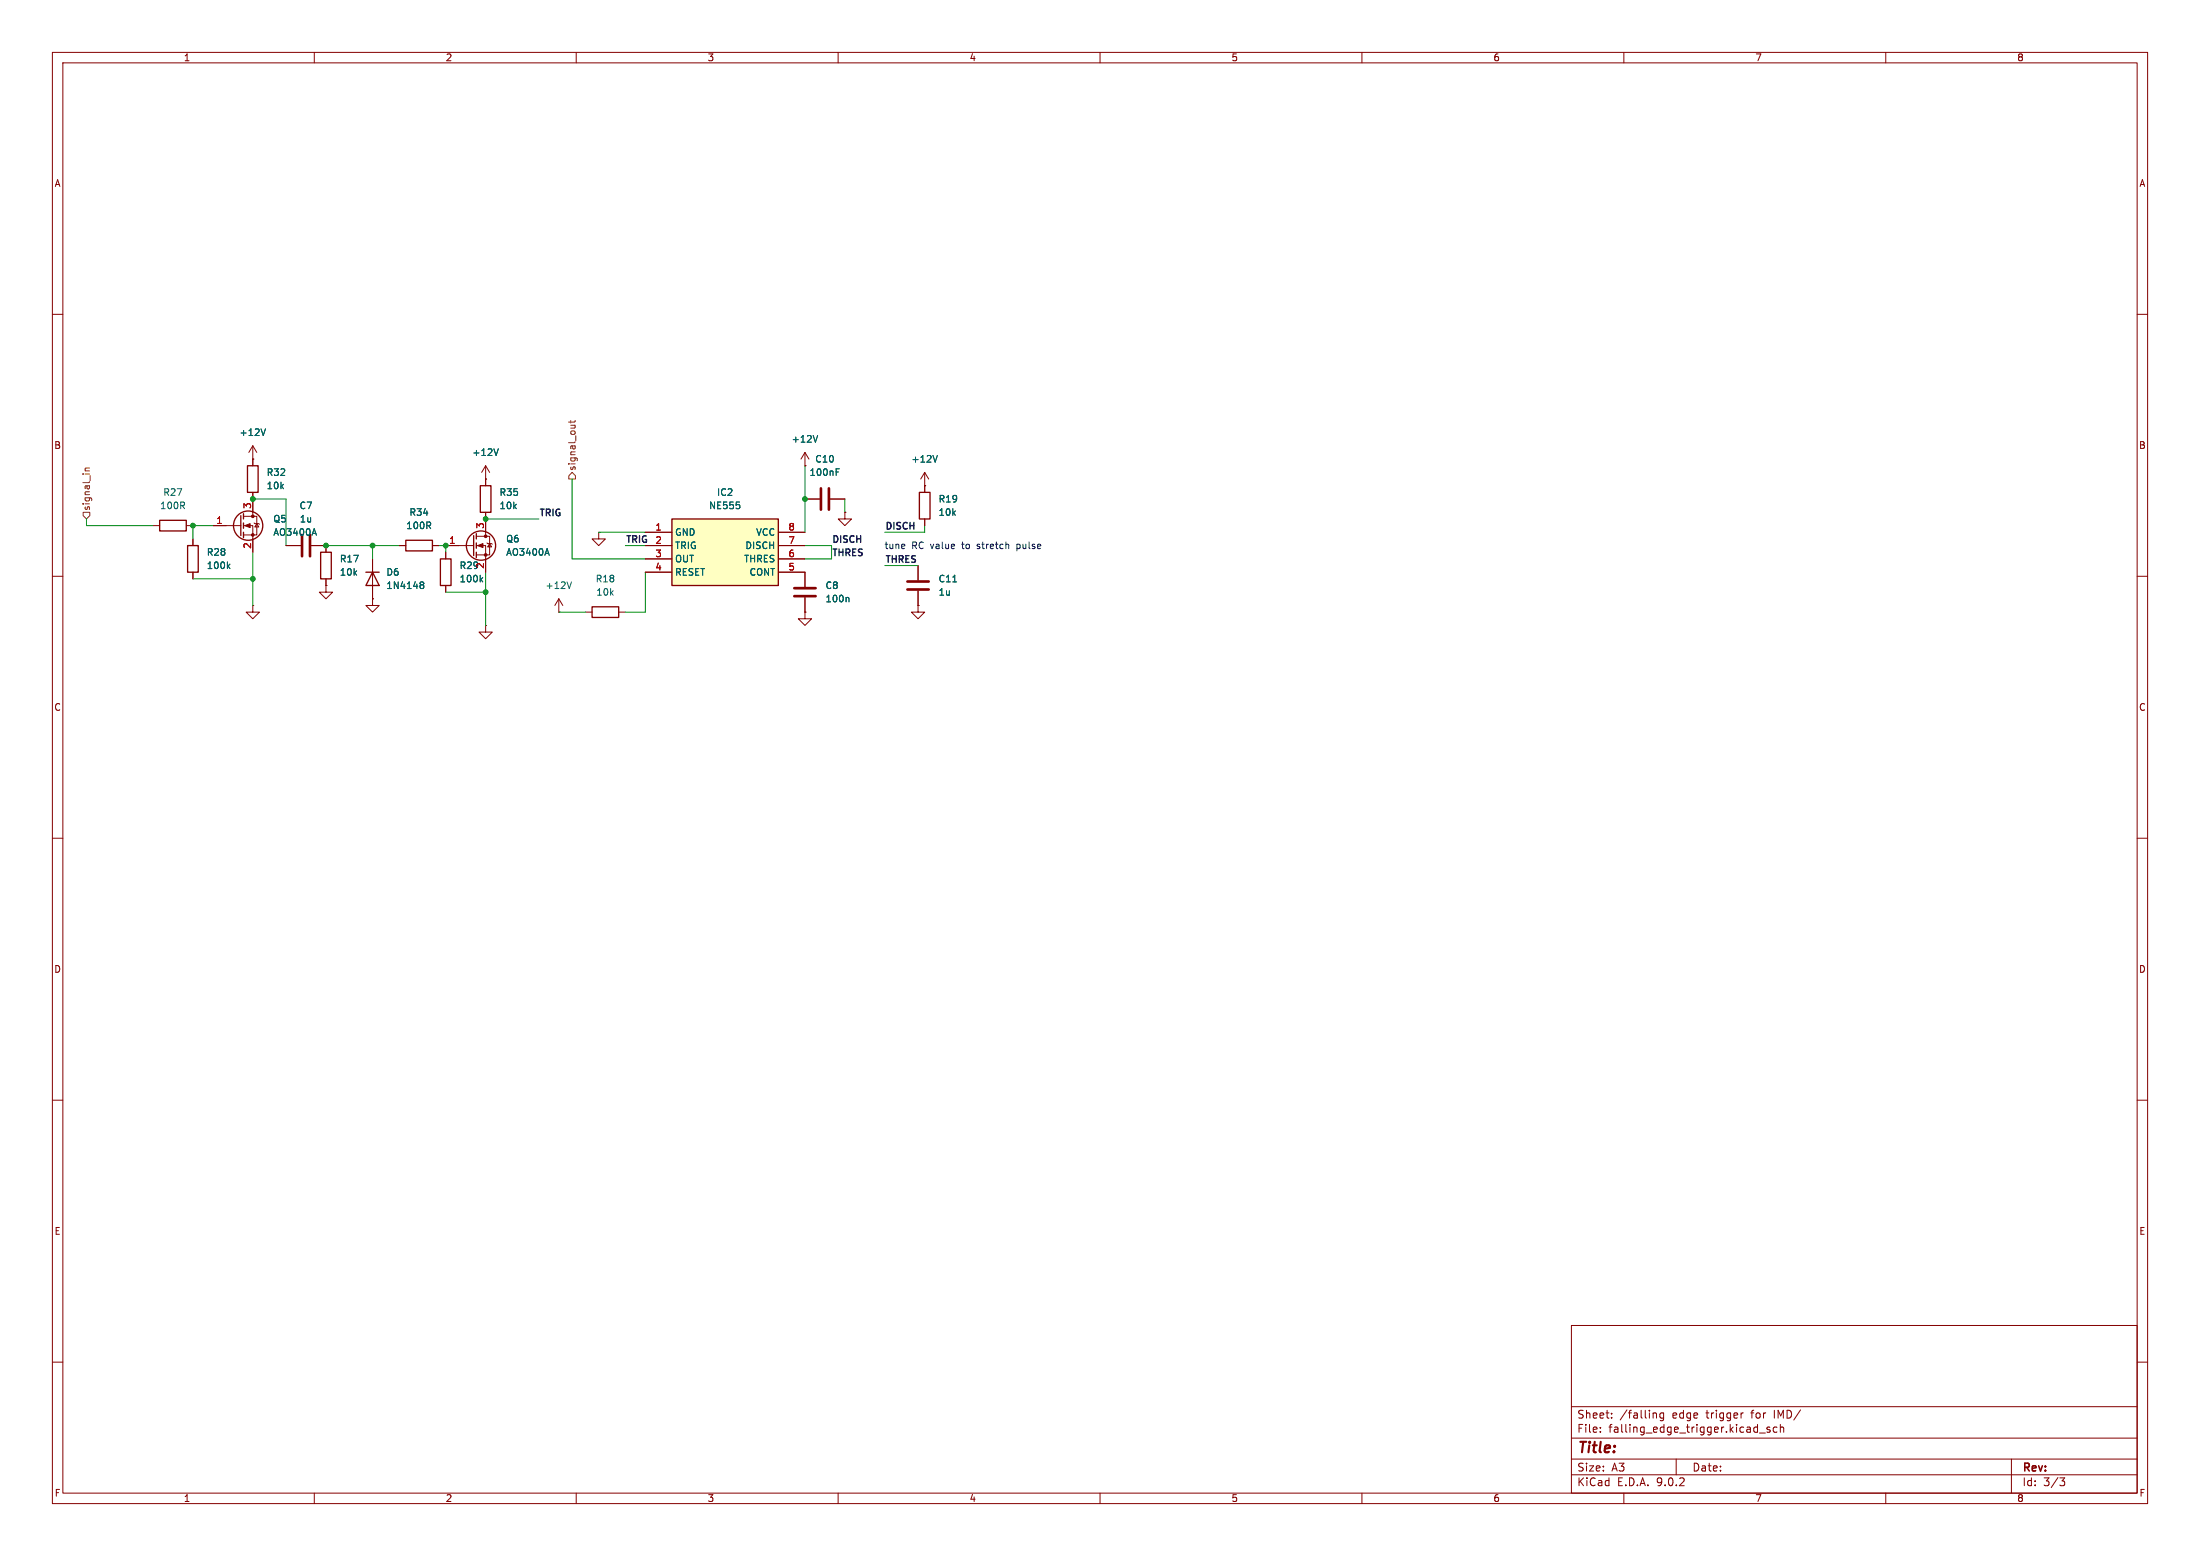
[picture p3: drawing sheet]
<svg xmlns="http://www.w3.org/2000/svg" width="420mm" height="297mm" viewBox="0 0 420 297" stroke-linecap="round" stroke-linejoin="round" font-family="sans-serif">
<g fill="none" stroke="#840000" stroke-width=".19">
<path d="M10 10h400v277h-400zM12 12h396v273h-396zM60 10v2M110 10v2M160 10v2M210 10v2M260 10v2M310 10v2M360 10v2M10 60h2M408 60h2M92.7 91.4h.1"/>
<path d="M92.7 88.9v3.8M92.7 97.8v1.3M92.7 88.9l.8 1.3M92.7 88.9l-.8 1.3M153.7 95.3h2.8M158.5 95.3h2.8M176.5 92.7h.1M176.5 90.2v3.8M176.5 99.1v1.2M176.5 90.2l-.7 1.2M176.5 90.2l.8 1.2M10 110h2"/>
<path d="M29.2 100.3h1.3M35.6 100.3h1.2M36.8 102.9v1.2M36.8 109.2v1.3M48.3 115.6v1.2h1.2l-1.2 1.3-1.3-1.3h1.3M48.3 115.6h.1M62.2 111.8v1.2h1.3l-1.3 1.3-1.2-1.3h1.2M62.2 111.8h.1M153.7 116.8v1.3h1.2l-1.2 1.3-1.3-1.3h1.3M153.7 116.8h.1M153.7 109.2v2.8M153.7 114v2.8"/>
<path d="M175.3 115.6v1.2h1.2l-1.2 1.3-1.3-1.3h1.3M175.3 115.6h.1M175.3 108v2.7M175.3 112.8v2.8M408 110h2M10 160h2M408 160h2M10 210h2M408 210h2M300 253h108v32h-108zM10 260h2M300 278.5h108"/>
<path d="M300 274.5h108M300 268.5h108M305.5 273.2v.2M305.5 272.5v.1M307.7 270.5v.2M307.7 269.8v.1M315.8 269.7l.4 .1v.1v.8M317.6 269.8l-.4-.1-.3 .3 .1 .6h.6M317.6 269.7v1.2l-.3 .3-.4-.1M320 278.5v3M332.8 269.7l-.3 .1M335.9 273.5h1.1"/>
<path d="M337.9 272.5l-.4-.1-.2 .2 .1 .2 .5 .2v.3h-.6M339.2 272.5l-.4-.1-.3 .3 .2 .6h.5M339.9 272.5l.2-.1 .3 .1 .1 .9M339.9 271.9v1.5M384 278.5v6.5M408 260h2M60 285v2M110 285v2M160 285v2M210 285v2M260 285v2M300 281.5h108"/>
<path d="M310 285v2M360 285v2M393.2 282.1h1l-.5 .6 .4 .1 .1 .5-.3 .3h-.5"/>
</g>
<path d="M156.7 93.2v4.1M158.2 93.2v4.1M151.6 112.3h4.1M151.6 113.8h4.1M173.2 111h4.1M173.2 112.5h4.1" fill="none" stroke="#840000" stroke-width=".51"/>
<path d="M95.1 85.7l-.4 1.2M159.6 90.1h.5M159.6 89.5h.6M178.9 86.9l-.4 1.3M43.5 108l.4 .5M43.9 107.7l-.5 .5M161.9 114l.2 .2v.7M181.9 111.1h.7" fill="none" stroke="#006464" stroke-width=".19"/>
<path d="M30.5 99.3h5.1v2h-5.1zM91.7 92.7h2v5.1h-2zM175.5 94h2v5.1h-2zM35.8 104.1h2v5.1h-2z" fill="none" stroke="#840000" stroke-width=".25"/>
<path d="M128.3 99.1h20.3v12.7h-20.3z" fill="#ffffc2"/>
<g fill="none" stroke="#840000" stroke-width=".25">
<path d="M46 98.4v3.8M46.5 98v1.1M46.5 99.8v1M47.2 88.9h2.1v5.1h-2.1zM128.3 99.1h20.3v12.7h-20.3zM46.5 101.6v1M61.2 105.4h2v5.1h-2zM69.8 109.2h2.6M71.1 109.2l1.3 2.6h-2.6zM77.5 103.1h5v2.1h-5zM84.1 106.7h2v5.1h-2zM90.4 102.2v3.8"/>
<path d="M90.9 101.9v1M90.9 103.6v1M90.9 105.4v1M113 115.8h5.1v2.1h-5.1z"/>
<circle cx="47.4" cy="100.3" r="2.79"/>
<circle cx="91.8" cy="104.1" r="2.79"/>
</g>
<g fill="none" stroke="#840000" stroke-width=".19">
<path d="M46.5 98.6h2.5v3.5h-2.5M48.3 87.6h.1M48.3 85.1v3.8M48.3 94v4.6M48.3 85.1l.7 1.3M48.3 85.1l-.8 1.3M48.5 99.8l1 .3M49 99.9l.4 .7h-.8zM92.7 91.4h.1M92.7 91.4v1.3M92.7 97.8v4.6M153.7 88.9h.1"/>
<path d="M153.7 86.4l-.8 1.2M153.7 86.4l.7 1.2M153.7 86.4v2.5M153.7 95.3h2.8M158.5 95.3h2.8M161.3 97.8v1.3h1.3l-1.3 1.2-1.3-1.2h1.3M161.3 97.8h.1M176.5 92.7h.1M176.5 92.7v1.3M176.5 99.1v1.2M36.8 102.9v1.2M36.8 109.2v1.3"/>
<path d="M40.6 100.3h5.4M46.5 100.3h1.8v5.1M54.6 104.1h2.8M59.4 104.1h2.8v1.3M62.2 111.8h.1M62.2 110.5v1.3M71.1 114.3v1.3h1.3l-1.3 1.2-1.3-1.2h1.3M71.1 114.3h.1M71.1 106.7v7.6M76.2 104.1h1.3M82.5 104.1h1.3M85.1 104.1h5.3"/>
<path d="M85.1 105.4v1.3M85.1 111.8v1.2M90.9 102.4h2.6v3.5h-2.6M90.9 104.1h1.8v5.1M92.7 119.4v1.3h1.3l-1.3 1.2-1.3-1.2h1.3M92.7 119.4h.1M93 103.6l1 .3M93.5 103.8l.4 .6h-.8zM106.7 116.8h.1M106.7 114.3l-.8 1.3M106.7 114.3l.7 1.3M106.7 114.3v2.5"/>
<path d="M111.8 116.8h1.2M114.3 101.6v1.3h1.3l-1.3 1.2-1.3-1.2h1.3M114.3 101.6h.1M118.1 116.8h1.3M123.2 101.6h5.1M123.2 104.1h5.1M123.2 106.7h5.1M123.2 109.2h5.1M148.6 101.6h5.1M148.6 104.1h5.1M148.6 106.7h5.1M148.6 109.2h5.1v2.8"/>
<path d="M153.7 116.8h.1M153.7 114v2.8M175.3 115.6h.1M175.3 108v2.7M175.3 112.8v2.8"/>
</g>
<g fill="none" stroke="#006464" stroke-width=".19">
<path d="M50.7 81.9l-.4 1.2M95.1 85.7l-.4 1.2M141.2 96.4v.6M156.1 83.1l-.4 1.3M159.6 90.1h.5M159.6 89.5h.6M178.9 86.9l-.4 1.3M43.5 108l.4 .5M43.9 107.7l-.5 .5M60 100.9l.4 1.3M80.3 111.6h.1M80.3 111.1h.4l.1 .1 .1 .2-.2 .2"/>
<path d="M80.4 111.6h.3M80.4 111.6l-.1 .1M80.7 111.6l.2 .3-.1 .3-.1 .1h-.4M91.8 110.6l.4 .5M92.2 110.2l-.5 .5M104.4 104.7l.5 1.3M109.1 111.1l-.4 1.2M161.9 114l.2 .2v.7M181.9 111.1h.7"/>
</g>
<g fill="#840000" stroke="#840000" stroke-width=".19">
<path d="M91.2 104.1l1-.3v.7z"/>
<path d="M46.7 100.3l1.1-.4v.8z"/>
<circle cx="92.7" cy="102.4" r=".25"/>
<circle cx="92.7" cy="105.9" r=".25"/>
<circle cx="48.3" cy="98.6" r=".25"/>
<circle cx="48.3" cy="102.1" r=".25"/>
</g>
<path d="M57.7 102.1v4.1M59.2 102.1v4.1" fill="none" stroke="#840000" stroke-width=".51"/>
<path d="M15.9 97.8h1.2v.6l-.6 .7-.6-.7zM16.2 89.9h.9M17.1 89.3l-.8 .1-.1 .3 .2 .2M109 81.2h.8M109 80.3v.4M109.2 90.2l.7 .6v.6h-1.3v-.6zM109.7 81.2l.1 .2M109.8 80.3l-.2 .3h-1.1" fill="none" stroke="#725600" stroke-width=".19"/>
<g fill="none" stroke="#009600" stroke-width=".19">
<path d="M16.5 99.1v1.2h12.7M48.3 95.3h6.3v8.8M92.7 99.1h10.2M109.2 91.4v15.3h14M153.7 88.9v12.7M161.3 95.3v2.5M36.8 110.5h11.5M40.6 100.3h-3.8v2.6M48.3 105.4v10.2M62.2 104.1h14M71.1 104.1v2.6M83.8 104.1h1.3v1.3"/>
<path d="M85.1 113h7.6M92.7 109.2v10.2M106.7 116.8h5.1M114.3 101.6h8.9M119.4 104.1h3.8M123.2 109.2v7.6h-3.8M153.7 104.1h5v2.6h-5M168.9 108h6.4M176.5 100.3v1.3h-7.6"/>
</g>
<path d="M194.1 103.9v1.2M194.1 104.7h.2M194.3 103.9h-.2" fill="none" stroke="#0000c2" stroke-width=".19"/>
<g fill="#009600" stroke="#009600" stroke-width=".19">
<circle cx="153.7" cy="95.3" r=".46"/>
<circle cx="92.7" cy="99.1" r=".46"/>
<circle cx="71.1" cy="104.1" r=".46"/>
<circle cx="85.1" cy="104.1" r=".46"/>
<circle cx="92.7" cy="113" r=".46"/>
<circle cx="62.2" cy="104.1" r=".46"/>
<circle cx="48.3" cy="95.3" r=".46"/>
<circle cx="36.8" cy="100.3" r=".46"/>
<circle cx="48.3" cy="110.5" r=".46"/>
</g>
<text font-size="2.8" fill="#840000" x="301" y="277.9">Title:</text>
<g font-size="2.1" fill="#840000">
<text x="301" y="273.7">File:</text>
<text x="301" y="271">Sheet:</text>
<text x="307.1" y="273.7">falling_edge_trigger.kicad_sch</text>
<text x="309.2" y="271">/falling</text>
<text x="319.3" y="271">edge</text>
<text x="325.9" y="271">trigger</text>
<text x="334.6" y="271">for</text>
<text x="339.1" y="271">IMD/</text>
<text x="301" y="281.1">Size:</text>
<text x="307.6" y="281.1">A3</text>
<text x="323" y="281.1">Date:</text>
<text x="386" y="281.3">Rev:</text>
<text x="301" y="283.9">KiCad</text>
<text x="308.7" y="283.9">E.D.A.</text>
<text x="316.3" y="283.9">9.0.2</text>
<text x="386" y="283.9">Id:</text>
<text x="390.1" y="283.9">3/3</text>
</g>
<g font-size="1.8" fill="#840000">
<text x="35" y="11.9">1</text>
<text x="85" y="11.9">2</text>
<text x="135" y="11.9">3</text>
<text x="185" y="11.9">4</text>
<text x="235" y="11.9">5</text>
<text x="285" y="11.9">6</text>
<text x="335" y="11.9">7</text>
<text x="385" y="11.9">8</text>
<text x="10.3" y="35.9">A</text>
<text x="408.3" y="35.9">A</text>
<text x="10.3" y="85.9">B</text>
<text x="408.2" y="85.9">B</text>
<text x="10.3" y="135.9">C</text>
<text x="408.2" y="135.9">C</text>
<text x="10.3" y="185.9">D</text>
<text x="408.2" y="185.9">D</text>
<text x="10.3" y="235.9">E</text>
<text x="408.3" y="235.9">E</text>
<text x="10.3" y="285.9">F</text>
<text x="35" y="286.9">1</text>
<text x="85" y="286.9">2</text>
<text x="135" y="286.9">3</text>
<text x="185" y="286.9">4</text>
<text x="235" y="286.9">5</text>
<text x="285" y="286.9">6</text>
<text x="335" y="286.9">7</text>
<text x="385" y="286.9">8</text>
<text x="408.3" y="285.9">F</text>
</g>
<g font-size="1.8" fill="#006464">
<text x="45.6" y="83.4">+12V</text>
<text x="90.1" y="87.2">+12V</text>
<text x="151" y="84.7">+12V</text>
<text x="155.5" y="88.5">C10</text>
<text x="173.9" y="88.5">+12V</text>
<text x="31.1" y="94.8">R27</text>
<text x="50.8" y="93.6">10k</text>
<text x="50.8" y="91">R32</text>
<text x="95.3" y="94.8">R35</text>
<text x="136.8" y="94.8">IC2</text>
<text x="154.4" y="91">100nF</text>
<text x="30.5" y="97.4">100R</text>
<text x="52.1" y="99.9">Q5</text>
<text x="57.1" y="97.4">C7</text>
<text x="57.1" y="99.9">1u</text>
<text x="77.5" y="101.2">100R</text>
<text x="78.1" y="98.7">R34</text>
<text x="95.3" y="97.4">10k</text>
<text x="135.3" y="97.4">NE555</text>
<text x="179.1" y="98.7">10k</text>
<text x="179.1" y="96.1">R19</text>
<text x="39.4" y="106.3">R28</text>
<text x="52.1" y="102.5">AO3400A</text>
<text x="64.8" y="107.5">R17</text>
<text x="96.5" y="106.3">AO3400A</text>
<text x="96.5" y="103.7">Q6</text>
<text x="128.8" y="102.5">GND</text>
<text x="128.8" y="105">TRIG</text>
<text x="128.8" y="107.5">OUT</text>
<text x="142" y="107.5">THRES</text>
<text x="142.2" y="105">DISCH</text>
<text x="144.3" y="102.5">VCC</text>
<text x="39.4" y="108.8">100k</text>
<text x="64.8" y="110.1">10k</text>
<text x="73.7" y="110.1">D6</text>
<text x="73.7" y="112.6">1N4148</text>
<text x="87.6" y="108.8">R29</text>
<text x="87.6" y="111.4">100k</text>
<text x="104" y="112.6">+12V</text>
<text x="113.6" y="111.4">R18</text>
<text x="113.7" y="113.9">10k</text>
<text x="128.8" y="110.1">RESET</text>
<text x="143" y="110.1">CONT</text>
<text x="157.5" y="112.6">C8</text>
<text x="179.1" y="113.9">1u</text>
<text x="179.1" y="111.4">C11</text>
<text x="157.5" y="115.2">100n</text>
</g>
<g font-size="1.8" fill="#725600">
<text x="110.1" y="90" transform="rotate(-90 110.1 90)">signal_out</text>
<text x="17.4" y="97.6" transform="rotate(-90 17.4 97.6)">signal_in</text>
</g>
<g font-size="1.8" fill="#a90000">
<text x="41.2" y="100.1">1</text>
<text x="48" y="97.2" transform="rotate(-90 48 97.2)">3</text>
<text x="92.5" y="101" transform="rotate(-90 92.5 101)">3</text>
<text x="125" y="101.3">1</text>
<text x="150.4" y="101.3">8</text>
<text x="48" y="104.8" transform="rotate(-90 48 104.8)">2</text>
<text x="85.7" y="103.9">1</text>
<text x="125" y="103.9">2</text>
<text x="125" y="106.4">3</text>
<text x="150.4" y="103.9">7</text>
<text x="150.4" y="106.4">6</text>
<text x="92.5" y="108.7" transform="rotate(-90 92.5 108.7)">2</text>
<text x="125" y="109">4</text>
<text x="150.4" y="109">5</text>
</g>
<g font-size="1.8" fill="#0f0f0f">
<text x="102.9" y="98.6">TRIG</text>
<text x="168.9" y="101.2">DISCH</text>
<text x="119.4" y="103.7">TRIG</text>
<text x="158.7" y="103.7">DISCH</text>
<text x="158.7" y="106.2">THRES</text>
<text x="168.9" y="107.5">THRES</text>
</g>
<g font-size="1.8" fill="#0000c2">
<text x="168.8" y="105">tune</text>
<text x="174" y="105">RC value</text>
<text x="184" y="105">to</text>
<text x="187" y="105">stretch</text>
<text x="194.8" y="105">pulse</text>
</g>
</svg>
